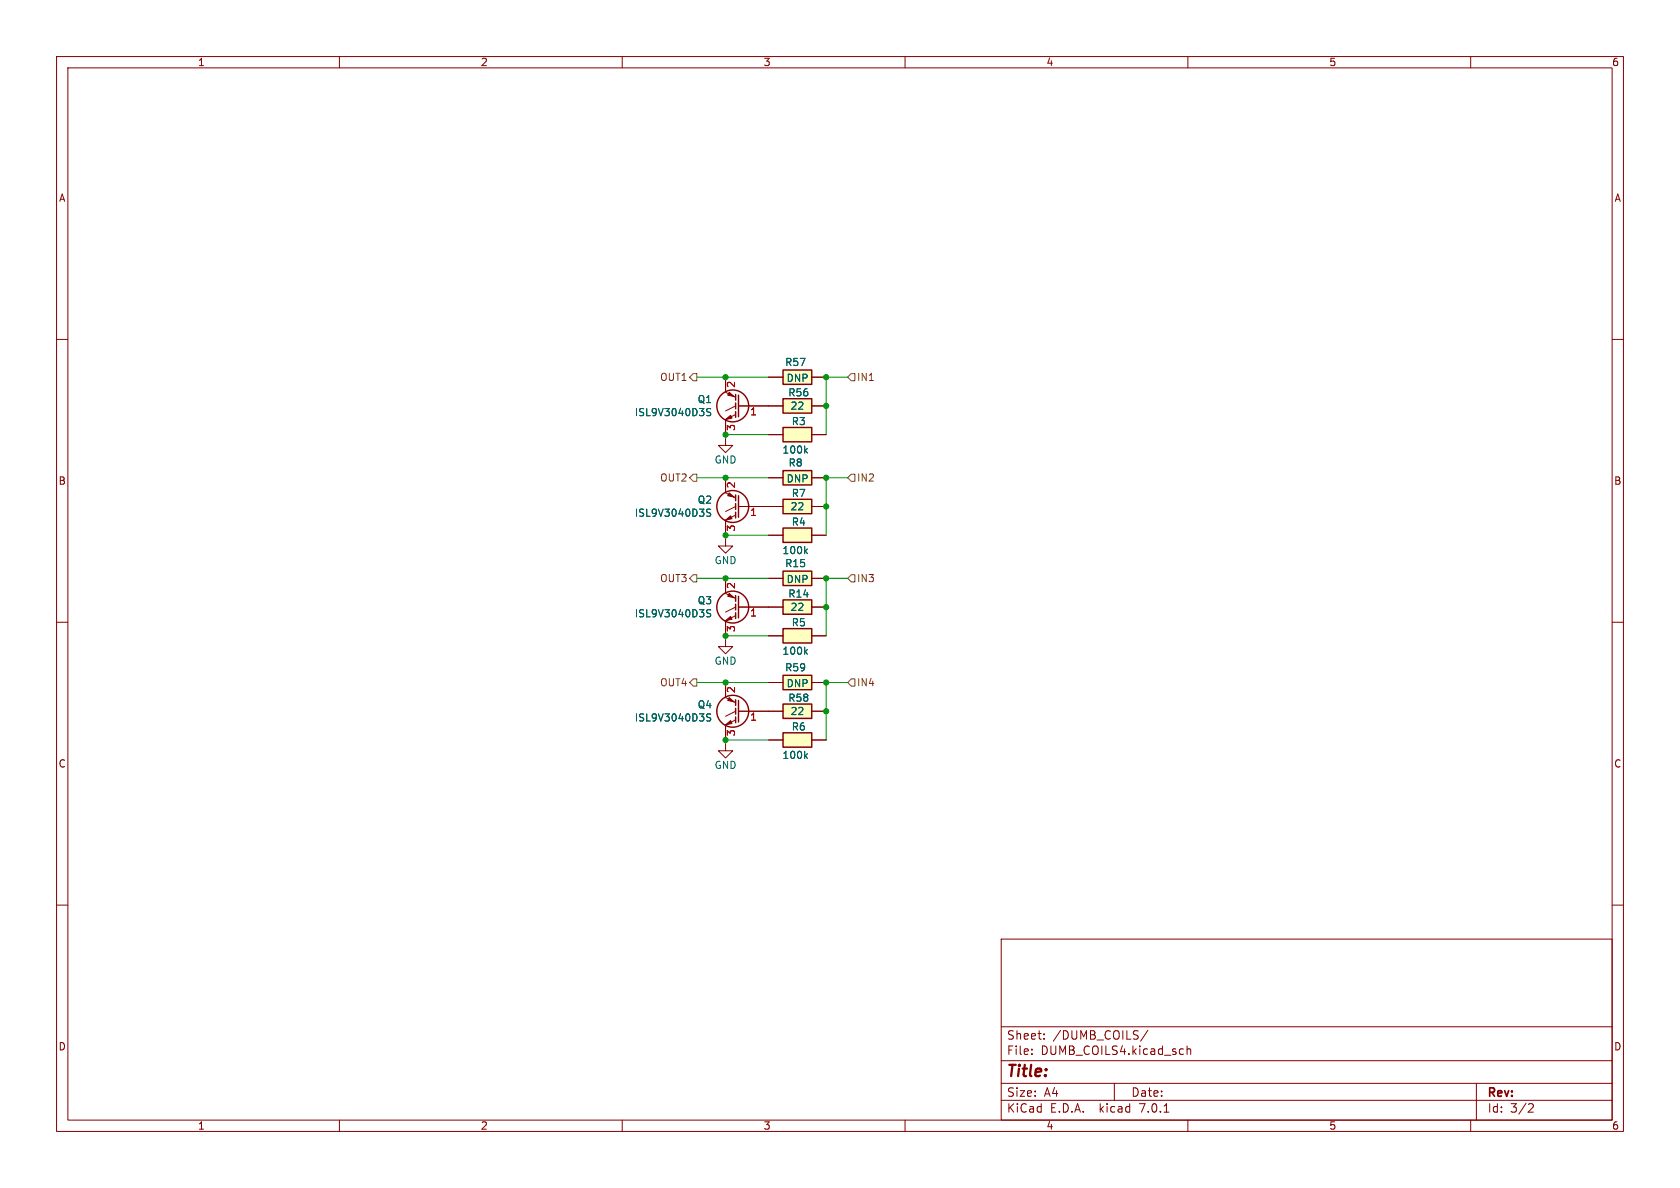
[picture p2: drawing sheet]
<svg xmlns="http://www.w3.org/2000/svg" width="297mm" height="210mm" viewBox="0 0 297 210" stroke-linecap="round" stroke-linejoin="round" font-family="sans-serif">
<g fill="none" stroke="#840000" stroke-width=".18">
<path d="M10 10h277v190h-277zM12 12h273v186h-273zM60 10v2M110 10v2M160 10v2M210 10v2M260 10v2M10 60h2M285 60h2M128.3 77.5v1.2h1.2l-1.2 1.3-1.3-1.3h1.3M128.3 66.7v2.5M128.3 74.3v2.5"/>
<path d="M128.3 69.3l1.7 .9M130 73.3l-1.7 .9M130 71.8l-1.7 .8M130.6 71.8h7.8M135.9 76.8h2.5M135.9 66.7h2.5M143.5 71.8h2.5M143.5 76.8h2.5M143.5 66.7h2.5M128.3 95.3v1.2h1.2l-1.2 1.3-1.3-1.3h1.3M128.3 84.5v2.5M128.3 92.1v2.5"/>
<path d="M128.3 87.1l1.7 .9M130 91.1l-1.7 .8M130 89.5l-1.7 .9M130.6 89.5h7.8M135.9 94.6h2.5M135.9 84.5h2.5M143.5 94.6h2.5M143.5 89.5h2.5M143.5 84.5h2.5M10 110h2M128.3 113v1.3h1.2l-1.2 1.3-1.3-1.3h1.3M128.3 104.9l1.7 .9"/>
<path d="M128.3 102.2v2.6M128.3 109.9v2.5M130 108.8l-1.7 .9M130 107.3l-1.7 .9M130.6 107.3h7.8M135.9 102.2h2.5M135.9 112.4h2.5M143.5 107.3h2.5M143.5 102.2h2.5M143.5 112.4h2.5M285 110h2M128.3 131.4v1.3h1.2l-1.2 1.3-1.3-1.3h1.3"/>
<path d="M128.3 120.7v2.5M128.3 128.3v2.5M128.3 123.3l1.7 .9M130 127.3l-1.7 .8M130 125.7l-1.7 .9M130.6 125.7h7.8M135.9 130.8h2.5M135.9 120.7h2.5M143.5 130.8h2.5M143.5 125.7h2.5M143.5 120.7h2.5M10 160h2"/>
<path d="M285 160h2M177 166h108v32h-108zM60 198v2M110 198v2M160 198v2M177 194.5h108M177 191.5h108M177 187.5h108M177 181.5h108M182.4 186.3v.1M182.4 185.5v.1M184.6 183.6v.1"/>
<path d="M184.6 182.8v.1M197 191.5v3M202.9 182.1l-1.3 2M205.8 196.6h.8M209.9 184.9v1.5M209.9 185.5l.2-.1 .3 .1 .1 .9M210 198v2M260 198v2M261 191.5v6.5M270.4 195.1l.5 .1 .2 .3-1 1.1h1"/>
</g>
<g fill="#ffffc2" stroke="#ffffc2" stroke-width=".18">
<path d="M138.4 129.5h5.1v2.6h-5.1z"/>
<path d="M138.4 124.5h5.1v2.5h-5.1z"/>
<path d="M138.4 106h5.1v2.6h-5.1z"/>
<path d="M138.4 101h5.1v2.5h-5.1z"/>
<path d="M138.4 111.1h5.1v2.6h-5.1z"/>
<path d="M138.4 119.4h5.1v2.5h-5.1z"/>
<path d="M138.4 70.5h5.1v2.5h-5.1z"/>
<path d="M138.4 75.6h5.1v2.5h-5.1z"/>
<path d="M138.4 65.4h5.1v2.5h-5.1z"/>
<path d="M138.4 93.3h5.1v2.6h-5.1z"/>
<path d="M138.4 83.2h5.1v2.5h-5.1z"/>
<path d="M138.4 88.3h5.1v2.5h-5.1z"/>
</g>
<g fill="none" stroke="#840000" stroke-width=".25">
<path d="M130 69.7v1M130 71.2v1.1M130 72.8v1M130.6 69.9v3.8M138.4 70.5h5.1v2.5h-5.1zM138.4 75.6h5.1v2.5h-5.1zM138.4 65.4h5.1v2.5h-5.1zM130 87.5v1M130 89v1M130 90.6v1M130.6 87.6v3.8M138.4 93.3h5.1v2.6h-5.1z"/>
<path d="M138.4 83.2h5.1v2.5h-5.1zM138.4 88.3h5.1v2.5h-5.1zM130 105.3v1M130 106.8v1M130 108.3v1M130.6 105.4v3.8M138.4 106h5.1v2.6h-5.1zM138.4 101h5.1v2.5h-5.1zM138.4 111.1h5.1v2.6h-5.1zM138.4 119.4h5.1v2.5h-5.1zM130 123.7v1M130 125.2v1"/>
<path d="M130 126.7v1.1M130.6 123.8v3.8M138.4 129.5h5.1v2.6h-5.1zM138.4 124.5h5.1v2.5h-5.1z"/>
<circle cx="129.5" cy="71.8" r="2.82"/>
<circle cx="129.5" cy="89.5" r="2.82"/>
<circle cx="129.5" cy="107.3" r="2.82"/>
<circle cx="129.5" cy="125.7" r="2.82"/>
</g>
<path d="M125.6 72.3l-.4-.1-.2 .1v.4l.5 .2 .1 .3-.2 .3-.5-.1M142.4 79.6l.3 .5M142.7 79.3l-.4 .4M125.6 90.1l-.4-.1-.2 .1v.4l.5 .2 .1 .3-.2 .3-.5-.1M142.4 97.4l.3 .5M142.7 97l-.4 .5M125.6 107.8h-.4l-.2 .1v.4l.5 .2 .1 .3-.2 .2h-.5M142.4 115.2l.3 .5M142.7 114.8l-.4 .5M125.6 126.3l-.4-.1-.2 .1v.4l.5 .2 .1 .3-.2 .3-.5-.1M142.4 133.6l.3 .5M142.7 133.2l-.4 .5" fill="none" stroke="#006464" stroke-width=".18"/>
<g fill="#840000" stroke="#840000" stroke-width=".18">
<path d="M128.3 109.7l.9-.7 .2 .5z"/>
<path d="M128.9 104.9l.9 .8-1.1-.3z"/>
<path d="M128.3 128.1l.9-.7 .2 .5z"/>
<path d="M128.9 123.3l.9 .8-1.1-.3z"/>
<path d="M128.3 91.9l.9-.7 .2 .5z"/>
<path d="M128.9 87.1l.9 .8-1.1-.3z"/>
<path d="M128.3 74.2l.9-.8 .2 .5z"/>
<path d="M128.9 69.3l.9 .8-1.1-.2z"/>
</g>
<path d="M122.6 66h.6v1.3h-.6l-.7-.6zM150.5 66h.6v1.3h-.6l-.6-.6zM122.6 83.8h.6v1.3h-.6l-.7-.6zM150.5 83.8h.6v1.3h-.6l-.6-.6zM121.9 102.2l.7-.6h.6v1.3h-.6zM150.5 101.6h.6v1.3h-.6l-.6-.7zM122.6 120h.6v1.3h-.6l-.7-.6zM150.5 120h.6v1.3h-.6l-.6-.6z" fill="none" stroke="#725600" stroke-width=".18"/>
<path d="M123.2 66.7h12.7M135.9 76.8h-7.6v.7M149.9 66.7h-3.9v10.1M123.2 84.5h12.7M135.9 94.6h-7.6v.7M149.9 84.5h-3.9v10.1M123.2 102.2h12.7M135.9 112.4h-7.6v.6M149.9 102.2h-3.9v10.2M123.2 120.7h12.7M135.9 130.8h-7.6v.6M149.9 120.7h-3.9v10.1" fill="none" stroke="#009600" stroke-width=".18"/>
<g fill="#009600" stroke="#009600" stroke-width=".18">
<circle cx="128.3" cy="112.4" r=".46"/>
<circle cx="146" cy="102.2" r=".46"/>
<circle cx="146" cy="107.3" r=".46"/>
<circle cx="128.3" cy="94.6" r=".46"/>
<circle cx="128.3" cy="102.2" r=".46"/>
<circle cx="146" cy="120.7" r=".46"/>
<circle cx="146" cy="125.7" r=".46"/>
<circle cx="128.3" cy="120.7" r=".46"/>
<circle cx="128.3" cy="130.8" r=".46"/>
<circle cx="146" cy="89.5" r=".46"/>
<circle cx="146" cy="84.5" r=".46"/>
<circle cx="128.3" cy="66.7" r=".46"/>
<circle cx="128.3" cy="76.8" r=".46"/>
<circle cx="146" cy="66.7" r=".46"/>
<circle cx="146" cy="71.8" r=".46"/>
<circle cx="128.3" cy="84.5" r=".46"/>
</g>
<text font-size="2.8" fill="#840000" x="178" y="190.8">Title:</text>
<g font-size="2.1" fill="#840000">
<text x="178" y="183.9">Sheet:</text>
<text x="186.2" y="183.9">/DUMB_COILS/</text>
<text x="178" y="186.6">File:</text>
<text x="184" y="186.6">DUMB_COILS4.kicad_sch</text>
<text x="178" y="196.8">KiCad</text>
<text x="178" y="194">Size:</text>
<text x="184.6" y="194">A4</text>
<text x="185.7" y="196.8">E.D.A.</text>
<text x="194.4" y="196.8">kicad</text>
<text x="200" y="194">Date:</text>
<text x="201.5" y="196.8">7.0.1</text>
<text x="263" y="194.2">Rev:</text>
<text x="263" y="196.8">Id:</text>
<text x="267" y="196.8">3/2</text>
</g>
<g font-size="1.8" fill="#840000">
<text x="35" y="11.8">1</text>
<text x="85" y="11.8">2</text>
<text x="135" y="11.8">3</text>
<text x="185" y="11.8">4</text>
<text x="235" y="11.8">5</text>
<text x="285" y="11.8">6</text>
<text x="10.4" y="35.8">A</text>
<text x="285.4" y="35.8">A</text>
<text x="10.3" y="85.8">B</text>
<text x="285.3" y="85.8">B</text>
<text x="10.3" y="135.8">C</text>
<text x="285.3" y="135.8">C</text>
<text x="10.3" y="185.8">D</text>
<text x="285.3" y="185.8">D</text>
<text x="35" y="199.8">1</text>
<text x="85" y="199.8">2</text>
<text x="135" y="199.8">3</text>
<text x="185" y="199.8">4</text>
<text x="235" y="199.8">5</text>
<text x="285" y="199.8">6</text>
</g>
<g font-size="1.8" fill="#006464">
<text x="138.7" y="64.9">R57</text>
<text x="123.3" y="71.4">Q1</text>
<text x="139" y="67.7">DNP</text>
<text x="139.3" y="70.2">R56</text>
<text x="112.2" y="73.7">ISL9V3040D3S</text>
<text x="139.7" y="72.6">22</text>
<text x="139.9" y="75.3">R3</text>
<text x="126.3" y="82.1">GND</text>
<text x="138.3" y="80.3">100k</text>
<text x="139.3" y="82.6">R8</text>
<text x="123.3" y="89.2">Q2</text>
<text x="139" y="85.4">DNP</text>
<text x="139.9" y="88">R7</text>
<text x="112.2" y="91.5">ISL9V3040D3S</text>
<text x="139.7" y="90.4">22</text>
<text x="139.9" y="93.1">R4</text>
<text x="126.3" y="99.9">GND</text>
<text x="138.3" y="98.1">100k</text>
<text x="138.7" y="100.4">R15</text>
<text x="123.3" y="107">Q3</text>
<text x="139" y="103.2">DNP</text>
<text x="139.3" y="105.8">R14</text>
<text x="112.2" y="109.3">ISL9V3040D3S</text>
<text x="139.7" y="108.1">22</text>
<text x="139.9" y="110.9">R5</text>
<text x="126.3" y="117.7">GND</text>
<text x="138.3" y="115.9">100k</text>
<text x="138.7" y="118.8">R59</text>
<text x="123.3" y="125.4">Q4</text>
<text x="139" y="121.6">DNP</text>
<text x="139.3" y="124.2">R58</text>
<text x="112.2" y="127.7">ISL9V3040D3S</text>
<text x="139.7" y="126.6">22</text>
<text x="139.9" y="129.3">R6</text>
<text x="126.3" y="136.1">GND</text>
<text x="138.3" y="134.3">100k</text>
</g>
<g font-size="1.8" fill="#725600">
<text x="116.6" y="67.5">OUT1</text>
<text x="151.5" y="67.5">IN1</text>
<text x="116.6" y="85.3">OUT2</text>
<text x="151.5" y="85.3">IN2</text>
<text x="116.6" y="103.1">OUT3</text>
<text x="151.5" y="103.1">IN3</text>
<text x="116.6" y="121.5">OUT4</text>
<text x="151.5" y="121.5">IN4</text>
</g>
<g font-size="1.8" fill="#a90000">
<text x="130.2" y="68.6" transform="rotate(-90 130.2 68.6)">2</text>
<text x="130.2" y="76.2" transform="rotate(-90 130.2 76.2)">3</text>
<text x="132.6" y="73.7">1</text>
<text x="130.2" y="86.4" transform="rotate(-90 130.2 86.4)">2</text>
<text x="130.2" y="94" transform="rotate(-90 130.2 94)">3</text>
<text x="132.6" y="91.4">1</text>
<text x="130.2" y="104.2" transform="rotate(-90 130.2 104.2)">2</text>
<text x="130.2" y="111.8" transform="rotate(-90 130.2 111.8)">3</text>
<text x="132.6" y="109.2">1</text>
<text x="130.2" y="122.6" transform="rotate(-90 130.2 122.6)">2</text>
<text x="130.2" y="130.2" transform="rotate(-90 130.2 130.2)">3</text>
<text x="132.6" y="127.6">1</text>
</g>
</svg>
